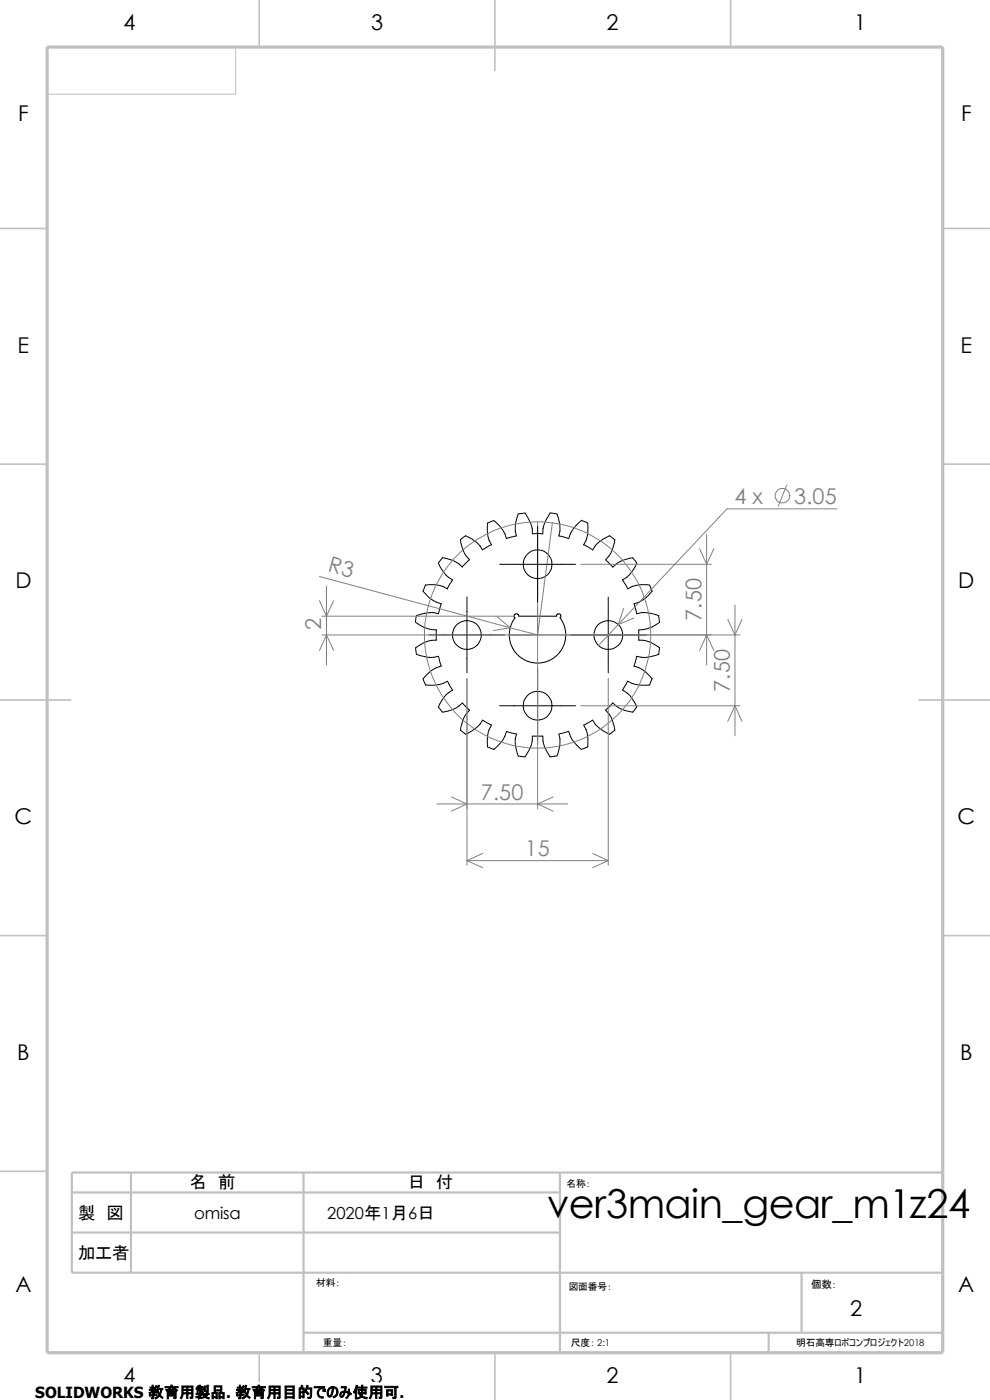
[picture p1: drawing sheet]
<svg xmlns="http://www.w3.org/2000/svg" width="210mm" height="297mm" viewBox="0 0 210 297" stroke-linecap="round" stroke-linejoin="round" font-family="sans-serif">
<path d="M50 10v10h-40" fill="none" stroke="#c0c0c0" stroke-width=".21"/>
<g fill="none" stroke="#c0c0c0" stroke-width=".34">
<path d="M55 0v10M105 0v15M155 0v10M0 48.5h10M200 48.5h10M0 98.5h10M200 98.5h10M0 148.5h15M195 148.5h15M0 198.5h10M200 198.5h10M0 248.5h10"/>
<path d="M55 287v10M105 287v10M155 287v10"/>
</g>
<path d="M15.2 253h103.6M27.8 248.8v21.2M64.4 248.8v38.2M118.8 248.8v38.2M200 248.8h-184.8v21.2h184.8M15.2 261.5h103.6M170.1 270v12.7M64.4 282.7h135.6M163.1 282.7v4.3" fill="none" stroke="#c0c0c0" stroke-width=".47"/>
<path d="M10 10h190v277h-190z" fill="none" stroke="#c0c0c0" stroke-width=".68" stroke-linecap="butt"/>
<g fill="none" stroke="#000" stroke-width=".21">
<path d="M102.4 116.7a7.1 7.1 0 0 0-3.6-3l-1.1 .8 .3 1.5a5.2 5.2 0 0 0 1.6 2.7l-1.6 1.6M103.4 111v1.4a5.6 5.6 0 0 0 .9 3.2l-2 1M106 119.7h16.1M114 111.7v16.1M116.7 108.8l1.5 .3 .4 1.3a6.3 6.3 0 0 1 0 3.3M116.7 108.8l-.7 1.3a5.6 5.6 0 0 0-.9 3.1h-2.2a7.3 7.3 0 0 0-1.5-4.4l-1.5 .3-.4 1.3a5.8 5.8 0 0 0 .1 3.3l-2.2 .6a7.2 7.2 0 0 0-2.6-3.9l-1.4 .6M123.3 110.4l-1 1a6 6 0 0 0-1.7 2.9l-2-.6M123.3 110.4l1.4 .6v1.4a5.6 5.6 0 0 1-.9 3.2M123.8 115.6l1.9 1.1a7.1 7.1 0 0 1 3.6-3l1.1 .8-.3 1.5a5.2 5.2 0 0 1-1.6 2.7l1.5 1.6a6.7 6.7 0 0 1 4.2-2M134.2 118.3l.9 1.2-.7 1.3a5.6 5.6 0 0 1-2.3 2.2M88.2 132l1.3 .8a6.7 6.7 0 0 0 3.1 .8v2.2M91 134.7h16.1"/>
<path d="M92.6 135.8a6.7 6.7 0 0 0-4.4 1.6l.1 1.4 1.5 .4a5.2 5.2 0 0 0 3.2 0l.6 2.1a6.9 6.9 0 0 0-3.9 2.7l.6 1.3M98.1 120.3a6.7 6.7 0 0 0-4.2-2l-.9 1.2 .7 1.3a5.6 5.6 0 0 0 2.3 2.2l-1.1 1.9a6.6 6.6 0 0 0-4.6-.8l-.6 1.3 .6 .6a6.4 6.4 0 0 0 3.3 2.1l-.6 2.1a7.5 7.5 0 0 0-4.7 .4l-.2 1.4M99.1 126.7v16M118.8 131.1l.8 1.3 .4 1.5-.1 1.9-.4 1.4-1 1.4-1 1-1.5 .8-1.6 .3-1.7-.2-1.6-.6-1.5-1.2-.8-1.2-.6-1.5-.2-1.7 .4-1.8 .9-1.4M118.8 131.1l.2-.3v-.3l-.6-.3-.2 .1-.2 .4h-7.9l-.3-.4-.5-.1-.2 .3 .1 .6M121 134.7h16.1M129 126.7v16M132.1 123l1.1 1.9a6.6 6.6 0 0 1 4.6-.8l.5 1.3-.5 .6a6.4 6.4 0 0 1-3.3 2.1l.6 2.1a7.5 7.5 0 0 1 4.6 .4M135.5 133.6v2.2a6 6 0 0 1 4.4 1.7l-.2 1.3-1.4 .4a5.2 5.2 0 0 1-3.2 0l-.6 2.1a6.9 6.9 0 0 1 3.8 2.7M139.7 130.6l.2 1.4-1.3 .8a6.7 6.7 0 0 1-3.1 .8M90.3 145.3l1.5 .1a6 6 0 0 0 3.1-.9l1.1 1.9a7 7 0 0 0-3 3.6l.9 1.1 .7-.1a6.6 6.6 0 0 0 3.5-1.9l1.5 1.6a6.9 6.9 0 0 0-1.9 4.2l1.1 .9 1.3-.7a5.8 5.8 0 0 0 2.3-2.3l1.9 1a7 7 0 0 0-.9 4.7l1.4 .5 .5-.5a6.5 6.5 0 0 0 2.1-3.3l2.1 .5M106 149.7h16.1"/>
<path d="M109.6 155.7a6.8 6.8 0 0 0 .3 4.7l1.4 .2M114 141.6v16.2M120.6 155.2l-2 .5a7.1 7.1 0 0 1-.4 4.7M133.1 144.5l-1 1.9a7 7 0 0 1 3 3.6l-.9 1.1-.7-.1a6.6 6.6 0 0 1-3.5-1.9l-1.5 1.6a6.9 6.9 0 0 1 1.9 4.2l-1.1 .9-1.3-.7a5.8 5.8 0 0 1-2.3-2.3l-1.9 1a7 7 0 0 1 .9 4.7l-1.4 .5-.5-.5a6.5 6.5 0 0 1-2.2-3.3M138.3 144l-.5 1.3-1.5 .1a6 6 0 0 1-3.1-.9M118.1 160.4l-1.4 .2-.4-.6a6.4 6.4 0 0 1-1.2-3.8h-2.2a7 7 0 0 1-1.5 4.4"/>
<circle cx="114" cy="119.7" r="3.1"/>
<circle cx="99.1" cy="134.7" r="3.1"/>
<circle cx="129" cy="134.7" r="3.1"/>
<circle cx="114" cy="149.7" r="3.1"/>
</g>
<g fill="none" stroke="#808080" stroke-width=".21">
<path d="M114 110.7v60.9M117.2 110.9l-3.2 23.8-5.8-1.5M123.2 119.7h27.7M148.4 116.4l1.5 3.3 1.5-3.3M149.9 113.4v27.7M166.9 103l-1.8 4.4M177.5 107.9h-23.3l-23.1 24.6M67.8 122.3l40.4 10.9M67.8 127.4l1.5 3.3 1.5-3.3M67.8 138l1.5-3.3 1.5 3.3M68.3 134.7h88.6M68.3 130.7h40.8"/>
<path d="M69.3 124.4v16.7M105.5 130.9l2.7 2.3M108.2 133.2l-3.5 .6M131.1 132.5l-4.1 4.4M132.3 129.1l-1.2 3.4M134.5 131.1l-3.4 1.4M148.4 138l1.5-3.3 1.5 3.3M154.4 131.4l1.5 3.3 1.5-3.3M155.9 128.4v27.7M99.1 143.9v39.7M123.2 149.7h33.7M129 143.9v39.7"/>
<path d="M154.4 153l1.5-3.3 1.5 3.3M92.7 170.6h27.7M95.8 169.1l3.3 1.5-3.3 1.5M117.3 169.1l-3.3 1.5 3.3 1.5M99.1 182.6l3.3 1.5M99.1 182.6h29.9M102.4 181.1l-3.3 1.5M125.7 181.1l3.3 1.5M129 182.6l-3.3 1.5"/>
<circle cx="166" cy="105.2" r="1.57"/>
<circle cx="114" cy="134.7" r="24"/>
</g>
<path d="M7.5 293.2h72.9v3.8h-72.9z" fill="#fff"/>
<text font-size="8.5" x="116.1" y="258.5">ver3main_gear_m1z24</text>
<g font-size="4.6">
<text x="26.2" y="6.3">4</text>
<text x="78.7" y="6.3">3</text>
<text x="128.7" y="6.3">2</text>
<text x="181.2" y="6.3">1</text>
<text x="3.9" y="25.6">F</text>
<text x="203.9" y="25.6">F</text>
<text x="3.7" y="74.8">E</text>
<text x="203.8" y="74.8">E</text>
<text x="3.3" y="124.8">D</text>
<text x="203.2" y="124.8">D</text>
<text x="3.1" y="174.8">C</text>
<text x="203.1" y="174.8">C</text>
<text x="3.6" y="224.8">B</text>
<text x="203.7" y="224.8">B</text>
<text x="3.3" y="274.1">A</text>
<text x="203.3" y="274.1">A</text>
<text x="180.4" y="279.3">2</text>
<text x="26.2" y="293.3">4</text>
<text x="78.7" y="293.3">3</text>
<text x="128.7" y="293.3">2</text>
<text x="181.2" y="293.3">1</text>
</g>
<g font-size="4.6" fill="#808080">
<text x="155.8" y="107">4 x</text>
<text x="168.5" y="107">3.05</text>
<text x="69.4" y="121.2" transform="rotate(15 69.4 121.2)">R3</text>
<text x="148.8" y="131.7" transform="rotate(-90 148.8 131.7)">7.50</text>
<text x="68.2" y="133.7" transform="rotate(-90 68.2 133.7)">2</text>
<text x="154.8" y="146.7" transform="rotate(-90 154.8 146.7)">7.50</text>
<text x="102" y="169.6">7.50</text>
<text x="111.4" y="181.7">15</text>
</g>
<g font-size="3.7">
<text x="40.3" y="252">名　前</text>
<text x="86.5" y="252">日　付</text>
<text x="16.6" y="258.6">製　図</text>
<text x="16.6" y="267.1">加工者</text>
</g>
<g font-size="3.5">
<text x="41.2" y="258.6">omisa</text>
<text x="69.4" y="258.6">2020年 月 日</text>
<text x="80.9" y="258.6">1</text>
<text x="86.6" y="258.6">6</text>
</g>
<text font-size="3.3" x="7.5" y="296.5">SOLIDWORKS 教育用製品. 教育用目的でのみ使用可.</text>
<text font-size="2.2" x="172.1" y="273.2">個数：</text>
<g font-size="2.1">
<text x="120.2" y="251.9">名称：</text>
<text x="67.1" y="272.9">材料：</text>
<text x="120.6" y="273.6">図面番号：</text>
<text x="68.5" y="285.6">重量：</text>
<text x="121.1" y="285.6">尺度： 2:1</text>
<text x="168.9" y="285.6">明石高専ロボコンプロジェクト2018</text>
</g>
</svg>
